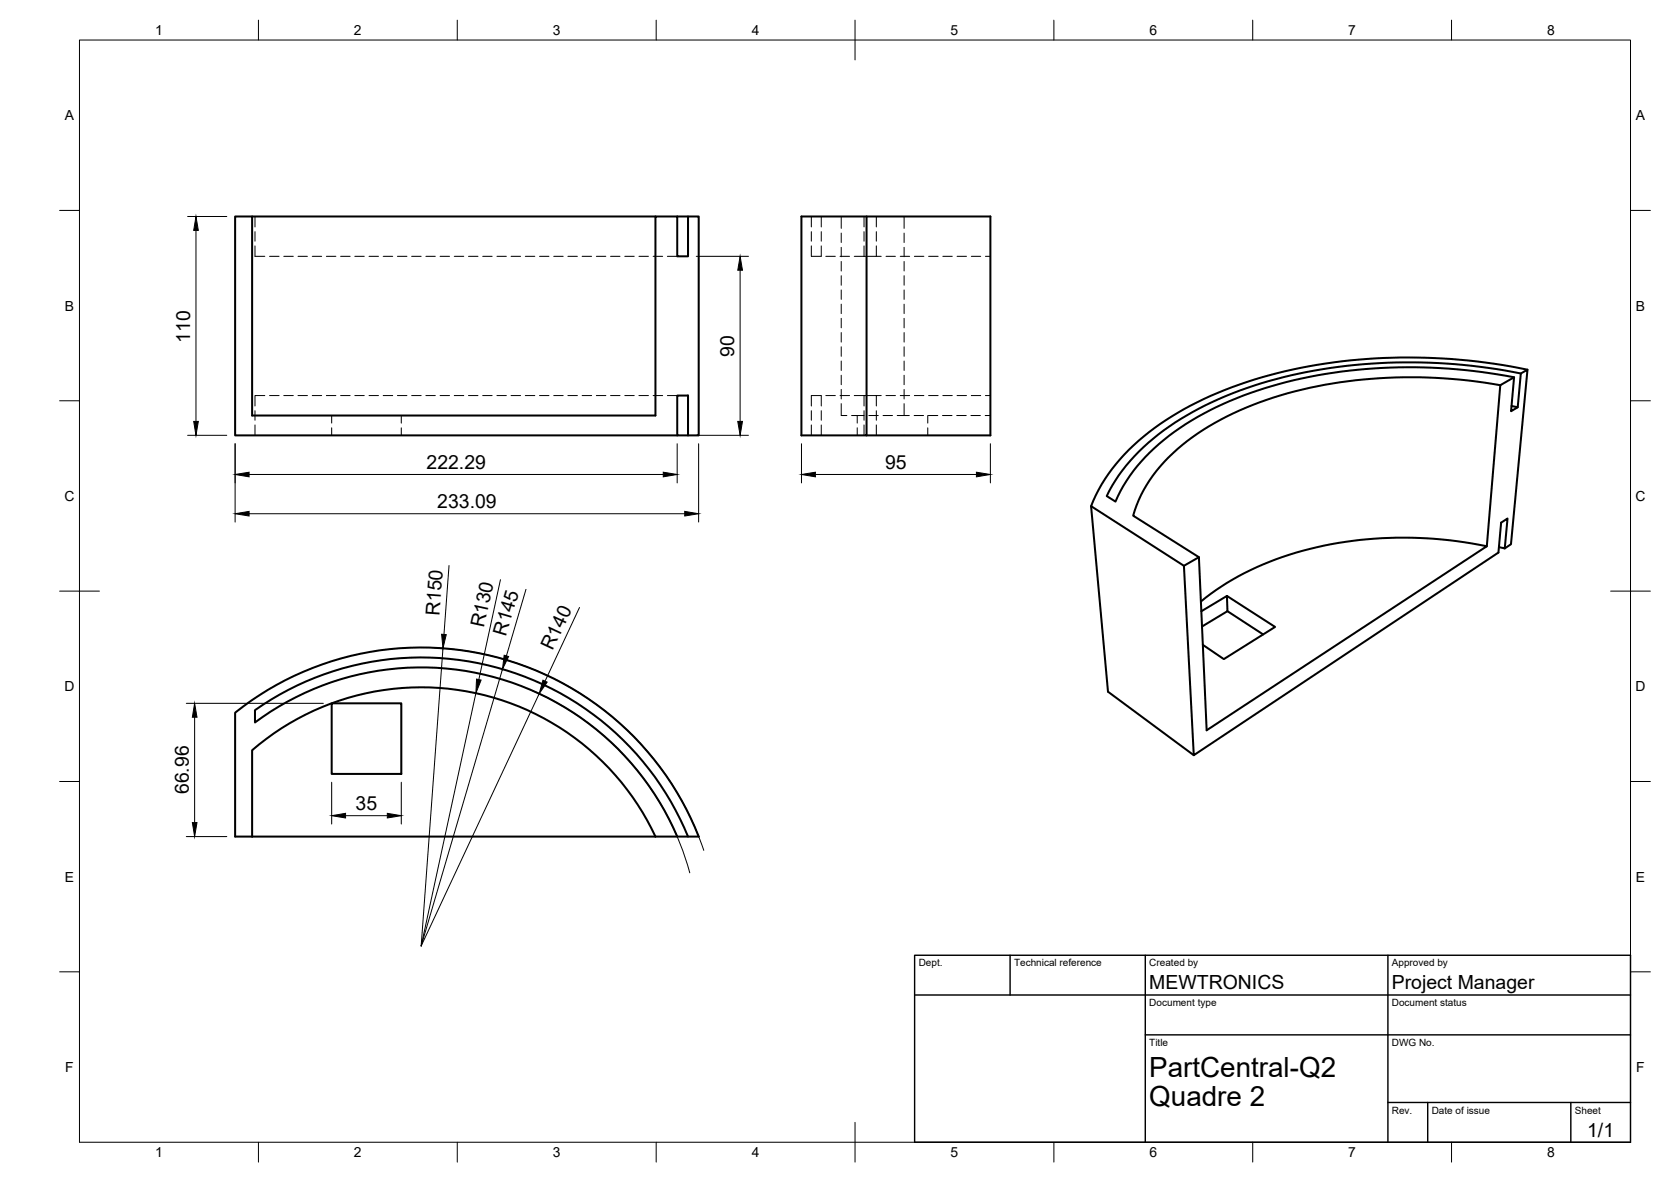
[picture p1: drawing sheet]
<svg xmlns="http://www.w3.org/2000/svg" width="420mm" height="297mm" viewBox="0 0 420 297" stroke-linecap="round" stroke-linejoin="round" font-family="sans-serif">
<!-- layer: Hidden -->
<g fill="none" stroke="#000" stroke-width=".25">
<path d="M64.1 54.4v2.6M64.1 58.2v2.4M204 54.4v2.6M204 58.2v2.4M206.5 54.4v2.6M206.5 58.2v2.4M211.5 54.4v3M211.5 58.6v2.3M217.3 54.4v2.6M217.3 58.2v2.4M220.3 54.4v2.6M220.3 58.2v2.4"/>
<path d="M227.3 54.4v3M227.3 58.6v2.3M64.1 61.8v2.6h2.5M67.8 64.4h2.4M71.4 64.4h2.3M74.9 64.4h2.4M78.5 64.4h2.4M82.1 64.4h2.4M85.6 64.4h2.4M89.2 64.4h2.4M92.8 64.4h2.4M96.4 64.4h2.3"/>
<path d="M99.9 64.4h2.4M103.5 64.4h2.4M107.1 64.4h2.4M110.7 64.4h2.3M114.2 64.4h2.4M117.8 64.4h2.4M121.4 64.4h2.3M124.9 64.4h2.4M128.5 64.4h2.4M132.1 64.4h2.4M135.7 64.4h2.3M139.2 64.4h2.4"/>
<path d="M142.8 64.4h2.4M146.4 64.4h2.4M149.9 64.4h2.4M153.5 64.4h2.4M157.1 64.4h2.4M160.7 64.4h2.3M164.2 64.4h2.4M167.8 64.4h2.5M204 61.8v2.6h2.5M206.5 61.8v2.6M207.6 64.4h2.4M211.2 64.4h2.4"/>
<path d="M211.5 62.2v2.3M211.5 65.7v2.4M211.5 69.3v2.4M211.5 72.9v2.3M211.5 76.4v2.4M211.5 80v2.4M214.8 64.4h2.5M217.3 61.8v2.6M220.3 61.8v2.6h-3M220.3 64.4h1.3M222.8 64.4h2.3M226.4 64.4h2.3"/>
<path d="M227.3 62.2v2.3M227.3 65.7v2.4M227.3 69.3v2.4M227.3 72.9v2.3M227.3 76.4v2.4M227.3 80v2.4M229.9 64.4h2.4M233.5 64.4h2.4M237.1 64.4h2.3M240.6 64.4h2.4M244.2 64.4h2.4M247.8 64.4h1.2"/>
<path d="M66.6 99.4h-2.5v2.6M67.8 99.4h2.4M71.4 99.4h2.3M74.9 99.4h2.4M78.5 99.4h2.4M82.1 99.4h2.4M85.6 99.4h2.4M89.2 99.4h2.4M92.8 99.4h2.4M96.4 99.4h2.3M99.9 99.4h2.4M103.5 99.4h2.4"/>
<path d="M107.1 99.4h2.4M110.7 99.4h2.3M114.2 99.4h2.4M117.8 99.4h2.4M121.4 99.4h2.3M124.9 99.4h2.4M128.5 99.4h2.4M132.1 99.4h2.4M135.7 99.4h2.3M139.2 99.4h2.4M142.8 99.4h2.4M146.4 99.4h2.4"/>
<path d="M149.9 99.4h2.4M153.5 99.4h2.4M157.1 99.4h2.4M160.7 99.4h2.3M164.2 99.4h2.4M167.8 99.4h2.5M206.5 99.4h-2.5v2.6M206.5 99.4v2.6M207.6 99.4h2.4M211.2 99.4h2.4M211.5 83.6v2.4M211.5 87.2v2.3"/>
<path d="M211.5 90.7v2.4M211.5 94.3v2.4M211.5 97.9v2.4M214.8 99.4h2.5M220.3 99.4h-3v2.6M221.6 99.4h-1.3v2.6M222.8 99.4h2.3M226.4 99.4h2.3M227.3 83.6v2.4M227.3 87.2v2.3M227.3 90.7v2.4M227.3 94.3v2.4"/>
<path d="M227.3 97.9v2.4M229.9 99.4h2.4M233.5 99.4h2.4M237.1 99.4h2.3M240.6 99.4h2.4M244.2 99.4h2.4M247.8 99.4h1.2M64.1 103.2v2.4M64.1 106.8v2.6M83.4 104.4v1.9M83.4 107.5v1.9M100.9 104.4v1.9"/>
<path d="M100.9 107.5v1.9M204 103.2v2.4M204 106.8v2.6M206.5 103.2v2.4M206.5 106.8v2.6M211.5 101.4v3h1.4M214.1 104.4h3.2M215.5 104.4v1.9M215.5 107.5v1.9M217.3 103.2v2.4M217.3 106.8v2.6M218.5 104.4h2.3"/>
<path d="M220.3 103.2v2.4M220.3 106.8v2.6M222 104.4h2.4M225.6 104.4h3M227.3 101.4v3M229.8 104.4h2.4M233.3 104.4v1.9M233.3 107.5v1.9M233.4 104.4h2.4M237 104.4h2.4M240.6 104.4h2.4M244.1 104.4h2.4"/>
<path d="M247.7 104.4h1.3"/>
</g>
<!-- layer: Visible -->
<g fill="none" stroke="#000" stroke-width=".51">
<path d="M63.4 54.4h101.4M170.3 54.4h2.7M217.9 54.4v55h-16.4v-55h47.5v55h-31.1M170.3 99.4h2.7v10h-2.7zM377.2 96.8a119.8 119.8 0 0 0-60.5 4.3 60 60 0 0 0-25 16.1 32.1 32.1 0 0 0-6.8 12.4l16.6 10.4M382.4 93.9a135.6 135.6 0 0 0-67.2 3 73.7 73.7 0 0 0-28.9 16.6 40.5 40.5 0 0 0-8 11.2l2.2 1.4a45.4 45.4 0 0 1 19.1-20.4 100.1 100.1 0 0 1 41.8-12.8 137 137 0 0 1 39.3 1.9M384.1 92.9a140 140 0 0 0-70.7 3.1 74.2 74.2 0 0 0-30.7 18.2 40 40 0 0 0-8.4 13l23.4 15M170.3 109.4h-111.2v-55h4.3v50h101.4v-50h5.5v10h2.7v-10h2.7v55h-2.7M380.1 102l1.5 .3M274.3 127.2l4.3 46.6 21.6 16M373.8 137.3l3.4-40.5 3.5-2-.8 8.5 1.7-1 .8-8.4 1.7-1-4.2 43.9-1.5 1M376.9 137.5l1.5 .3 .7-7.5-1.7 1-.6 7.6-76.6 50.9-2.5-47.6 3.8-2.2 1.9 43.5 70.4-46.2a97.3 97.3 0 0 0-56.2 4.5 63.1 63.1 0 0 0-15.6 9.4"/>
<path d="M308.5 149.8l.1 3.8-6.4 3.8M308.5 149.8l12.1 7.8-12.9 8-5.2-3.5M308.5 149.8l-6.4 3.8M308.6 153.6l9 5.8M59.1 179.1a75 75 0 0 1 116.6 31.1h-116.6zM83.4 176.7h17.5v17.8h-17.5zM63.4 210.2v-21.7a65 65 0 0 1 101.4 21.7M170.3 210.2a70 70 0 0 0-106.2-28.6v-3.1a72.5 72.5 0 0 1 108.9 31.7"/>
</g>
<!-- layer: BORDER -->
<g fill="none" stroke="#000" stroke-width=".25">
<path d="M20 10.1h390v276.9h-390zM65 5.1v5M115 5.1v5M165 5.1v5M215 5.1v10M265 5.1v5M315 5.1v5M365 5.1v5M15 52.9h5M410 52.9h5M15 100.7h5M410 100.7h5"/>
<path d="M15 148.6h10M405 148.6h10M15 196.4h5M410 196.4h5M15 244.2h5M410 244.2h5M65 287v5M115 287v5M165 287v5M215 282.1v9.9M265 287v5M315 287v5"/>
<path d="M365 287v5"/>
</g>
<!-- layer: TITLEBLOCK -->
<path d="M230 240.1h180v46.9h-180zM230 250h180M254 240.1v9.9M288 240.1v46.9M349 240.1v46.9M288 260.1h122M349 277.1h61M359 277.1v9.9M395 277.1v9.9" fill="none" stroke="#000" stroke-width=".36"/>
<!-- layer: FD_Dimensions -->
<g fill="none" stroke="#000" stroke-width=".25">
<path d="M47.2 54.4h9.8M49.3 57.9v48M175.1 64.4h13.1M186.1 67.9v38M47.2 109.4h9.8M59.1 111.5v19.7M62.6 119.2h104.2M170.3 111.5v9.9M175.1 109.4h13.1M175.7 111.5v19.7M201.5 111.5v9.9M205 119.2h40.5"/>
<path d="M249 111.5v9.9M62.6 129.1h109.6M112.9 142.1l-1.3 17.3M125.8 145.7l-5.4 25.1M132.2 148.1l-4.9 16.7M145.7 152.7l-8.6 18.5M46.8 176.7h34.5M109.3 162.8a75 75 0 0 1 67.7 50.9M111.4 162.9l-5.5 74.8M119.7 174.2l-13.8 63.5M126.3 168.2l-20.4 69.5M133.7 173.5a70 70 0 0 1 39.7 45.8"/>
<path d="M135.6 174.3l-29.7 63.4M48.9 180.2v26.5M83.4 196.6v10.5M100.9 196.6v10.5M46.8 210.2h10.2M86.9 205h10.5"/>
</g>
<g fill="#000" stroke="#000" stroke-width=".25">
<path d="M49.3 54.4l.6 3.5h-1.2zM186.1 64.4l.6 3.5h-1.2zM48.7 105.9h1.2l-.6 3.5zM59.1 119.2l3.5-.5v1.1zM166.8 118.7l3.5 .5-3.5 .6zM185.5 105.9h1.2l-.6 3.5zM201.5 119.2l3.5-.5v1.1zM245.5 118.7l3.5 .5-3.5 .6zM59.1 129.1l3.5-.6v1.2zM172.2 128.5l3.5 .6-3.5 .6zM111 159.4l1.2 .1-.8 3.4zM119.8 170.7l1.2 .2-1.3 3.3z"/>
<path d="M126.8 164.7l1.1 .3-1.6 3.2zM136.5 170.9l1.1 .5-2 2.9zM48.9 176.7l.6 3.5h-1.1zM48.4 206.7h1.1l-.6 3.5zM83.4 205l3.5-.6v1.2zM97.4 204.4l3.5 .6-3.5 .6z"/>
</g>
<g font-size="7">
<text x="289" y="270.6">PartCentral-Q2</text>
<text x="289" y="278.1">Quadre 2</text>
</g>
<g font-size="4.9">
<text x="47.8" y="86.1" transform="rotate(-90 47.8 86.1)">110</text>
<text x="184.6" y="89.6" transform="rotate(-90 184.6 89.6)">90</text>
<text x="107.3" y="117.8">222.29</text>
<text x="222.5" y="117.8">95</text>
<text x="110" y="127.6">233.09</text>
<text x="110.5" y="154.8" transform="rotate(-86 110.5 154.8)">R150</text>
<text x="121.7" y="157.9" transform="rotate(-78 121.7 157.9)">R130</text>
<text x="127.2" y="160.1" transform="rotate(-74 127.2 160.1)">R145</text>
<text x="138.9" y="163.7" transform="rotate(-65 138.9 163.7)">R140</text>
<text x="47.5" y="199.6" transform="rotate(-90 47.5 199.6)">66.96</text>
<text x="89.4" y="203.5">35</text>
<text x="289" y="248.5">MEWTRONICS</text>
<text x="350" y="248.5">Project Manager</text>
<text x="399.1" y="285.7">1/1</text>
</g>
<g font-size="3.5">
<text x="39" y="8.8">1</text>
<text x="89" y="8.8">2</text>
<text x="139" y="8.8">3</text>
<text x="189" y="8.8">4</text>
<text x="239" y="8.8">5</text>
<text x="289" y="8.8">6</text>
<text x="339" y="8.8">7</text>
<text x="389" y="8.8">8</text>
<text x="16.3" y="30.2">A</text>
<text x="411.3" y="30.2">A</text>
<text x="16.3" y="78">B</text>
<text x="411.3" y="78">B</text>
<text x="16.2" y="125.9">C</text>
<text x="411.2" y="125.9">C</text>
<text x="16.2" y="173.7">D</text>
<text x="411.2" y="173.7">D</text>
<text x="16.3" y="221.6">E</text>
<text x="411.3" y="221.6">E</text>
<text x="16.4" y="269.4">F</text>
<text x="411.4" y="269.4">F</text>
<text x="39" y="290.8">1</text>
<text x="89" y="290.8">2</text>
<text x="139" y="290.8">3</text>
<text x="189" y="290.8">4</text>
<text x="239" y="290.8">5</text>
<text x="289" y="290.8">6</text>
<text x="339" y="290.8">7</text>
<text x="389" y="290.8">8</text>
</g>
<g font-size="2.5">
<text x="231" y="242.9">Dept.</text>
<text x="255" y="242.9">Technical reference</text>
<text x="289" y="242.9">Created by</text>
<text x="350" y="242.9">Approved by</text>
<text x="289" y="252.8">Document type</text>
<text x="350" y="252.8">Document status</text>
<text x="289" y="262.9">Title</text>
<text x="350" y="262.9">DWG No.</text>
<text x="350" y="279.9">Rev.</text>
<text x="360" y="279.9">Date of issue</text>
<text x="396" y="279.9">Sheet</text>
</g>
</svg>
